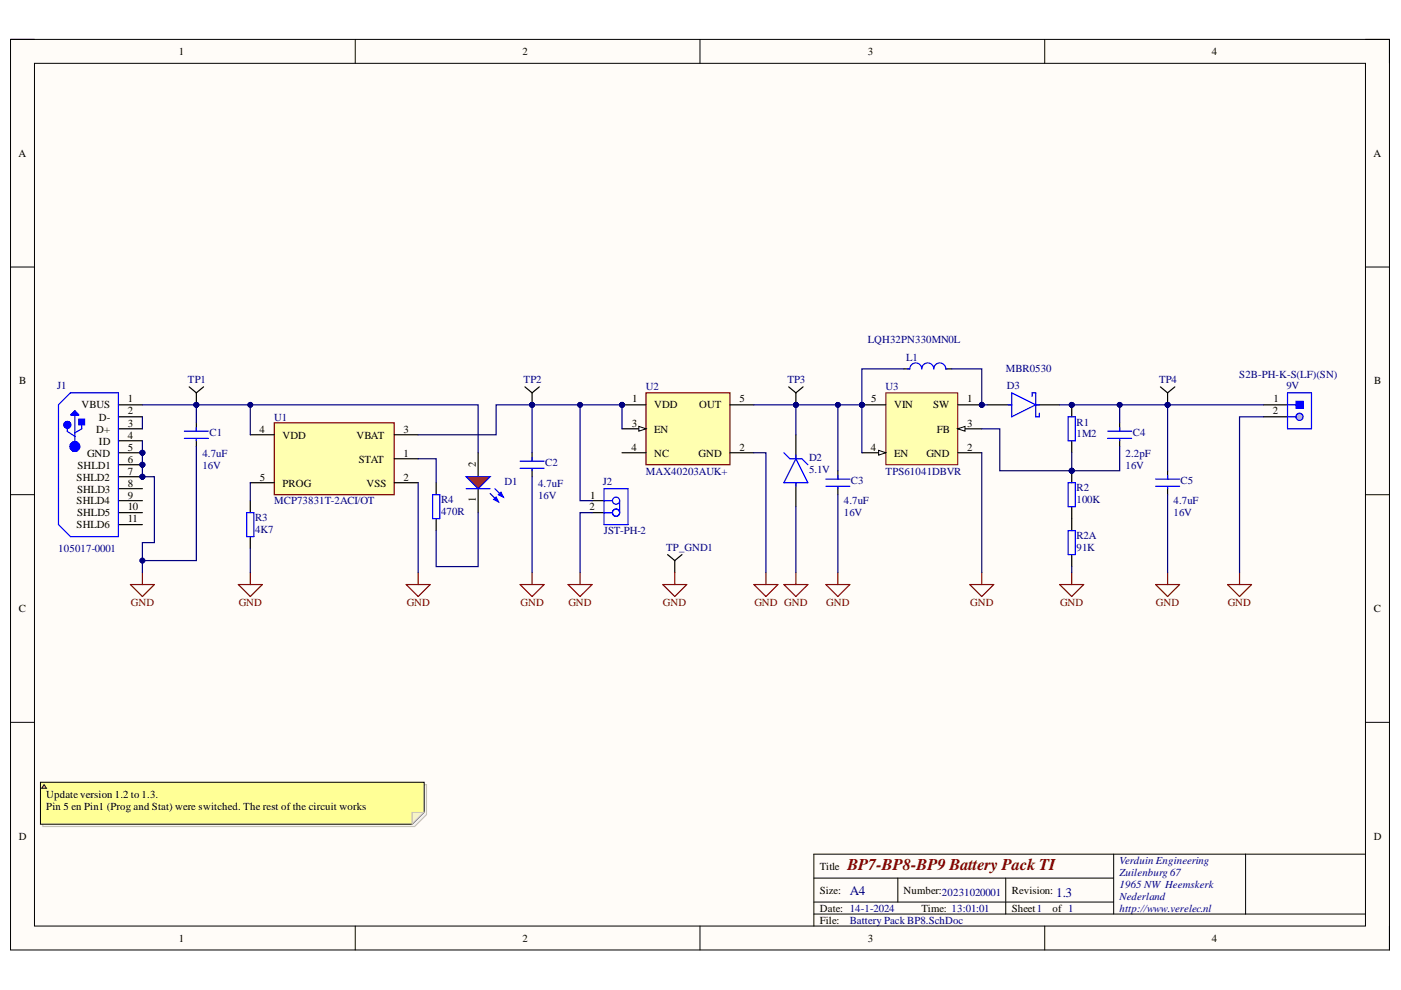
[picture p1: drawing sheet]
# Altium project Battery Pack BP8.PrjPcb
1 sheet, 25 parts. Net scope: global (net labels, ports and power ports of the same name join across sheets).
Board file: Battery Pack BP8.PcbDoc

## Sheet Battery Pack BP8.SchDoc: BP7-BP8-BP9 Battery Pack TI
size A4; Author: NJV; Organization: Verduin Engineering; Address1: Zuilenburg 67; Address2: 1965 NW  Heemskerk; Address3: Nederland; Address4: http://www.verelec.nl; DocumentNumber: 20231020001; Revision: 1.3; SheetNumber: 1; SheetTotal: 1

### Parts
9V  S2B-PH-K-S(LF)(SN)  [JST-S2B-PH-K-S_V]
C1  Voltage Rating: 16V  Capacitance: 4.7uF  [FP-0805-L_2_01_0_2-W_1_25-MFG]  (hidden comment: GCM21BR71C475KA73K)
C2  Voltage Rating: 16V  Capacitance: 4.7uF  [FP-0805-L_2_01_0_2-W_1_25-MFG]  (hidden comment: GCM21BR71C475KA73K)
C3  Voltage Rating: 16V  Capacitance: 4.7uF  [FP-0805-L_2_01_0_2-W_1_25-MFG]  (hidden comment: GCM21BR71C475KA73K)
C4  Voltage Rating: 16V  Capacitance: 2.2pF  [FP-0805-L_2_01_0_2-W_1_25-MFG]  (hidden comment: C0805C229C2GACTU)
C5  Voltage Rating: 16V  Capacitance: 4.7uF  [FP-0805-L_2_01_0_2-W_1_25-MFG]  (hidden comment: GCM21BR71C475KA73K)
D1  150080RS75000  [WL-SMCW_0805_150080xx75000]  (value not drawn)
D2  Nom Zener Voltage: 5.1V  [FP-SOD123-MFG]  (hidden comment: BZT52C5V1-7-F)
D3  MBR0530  [FP-425-04-MFG]
J1  105017-0001  [USB-MICRO-B_V]
J2  value JST-PH-2  [JST-B2B-PH-K-S_V]  (hidden comment: B2BPHKSLFSN)
L1  LQH32PN330MN0L  [FP-LQH32PB_N0-MFG]
R1  value 1M2  [RES0805]  (hidden comment: RES)
R2  value 100K  [RES0805]  (hidden comment: RES)
R2A  value 91K  [RES0805]  (hidden comment: RES)
R3  value 4K7  [RES0805]  (hidden comment: RES)
R4  value 470R  [RES0805]  (hidden comment: RES)
TP1  TESTPOINT  [TP-TOP]  (value not drawn)
TP2  TESTPOINT  [TP-TOP]  (value not drawn)
TP3  TESTPOINT  [TP-TOP]  (value not drawn)
TP4  TESTPOINT  [TP-TOP]  (value not drawn)
TP_GND1  TESTPOINT  [TP-TOP]  (value not drawn)
U1  MCP73831T-2ACI/OT  [SOT23-5]
U2  MAX40203AUK+  [FP-U5-2-MFG]
U3  TPS61041DBVR  [DBV0005A_M]

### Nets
GND: 9V.2 C1.2 C2.2 C3.2 C5.2 D2.2(A) J1.4(ID) J1.5(GND) J1.6(SHLD1) J1.7(SHLD2) J2.2 R2A.1 R3.1 TP_GND1.0 U1.2(VSS) U2.2(GND) U3.2(GND)
Net9V_1: 9V.1 C4.1 C5.1 D3.1(C) R1.2 TP4.0
NetC1_1: C1.1 D1.2(A) J1.1(VBUS) TP1.0 U1.4(VDD)
NetC2_1: C2.1 J2.1 TP2.0 U1.3(VBAT) U2.1(VDD) U2.3(EN)
NetC3_1: C3.1 D2.1(C) L1.1 TP3.0 U2.5(OUT) U3.4(EN) U3.5(VIN)
NetC4_2: C4.2 R1.1 R2.2 U3.3(FB)
NetD1_1: D1.1(K) R4.1
NetD3_2: D3.2(A) L1.2 U3.1(SW)
NetJ1_2: J1.2(D-) J1.3(D+)
NetR2_1: R2.1 R2A.2
NetR3_2: R3.2 U1.5(PROG)
NetR4_2: R4.2 U1.1(STAT)

Not connected (* = marked no-connect by the designer): J1 8(SHLD3) 9(SHLD4) 10(SHLD5) 11(SHLD6); U2 4(NC)

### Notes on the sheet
- Update version 1.2 to 1.3.
  Pin 5 en Pin1 (Prog and Stat) were switched. The rest of the circuit works
